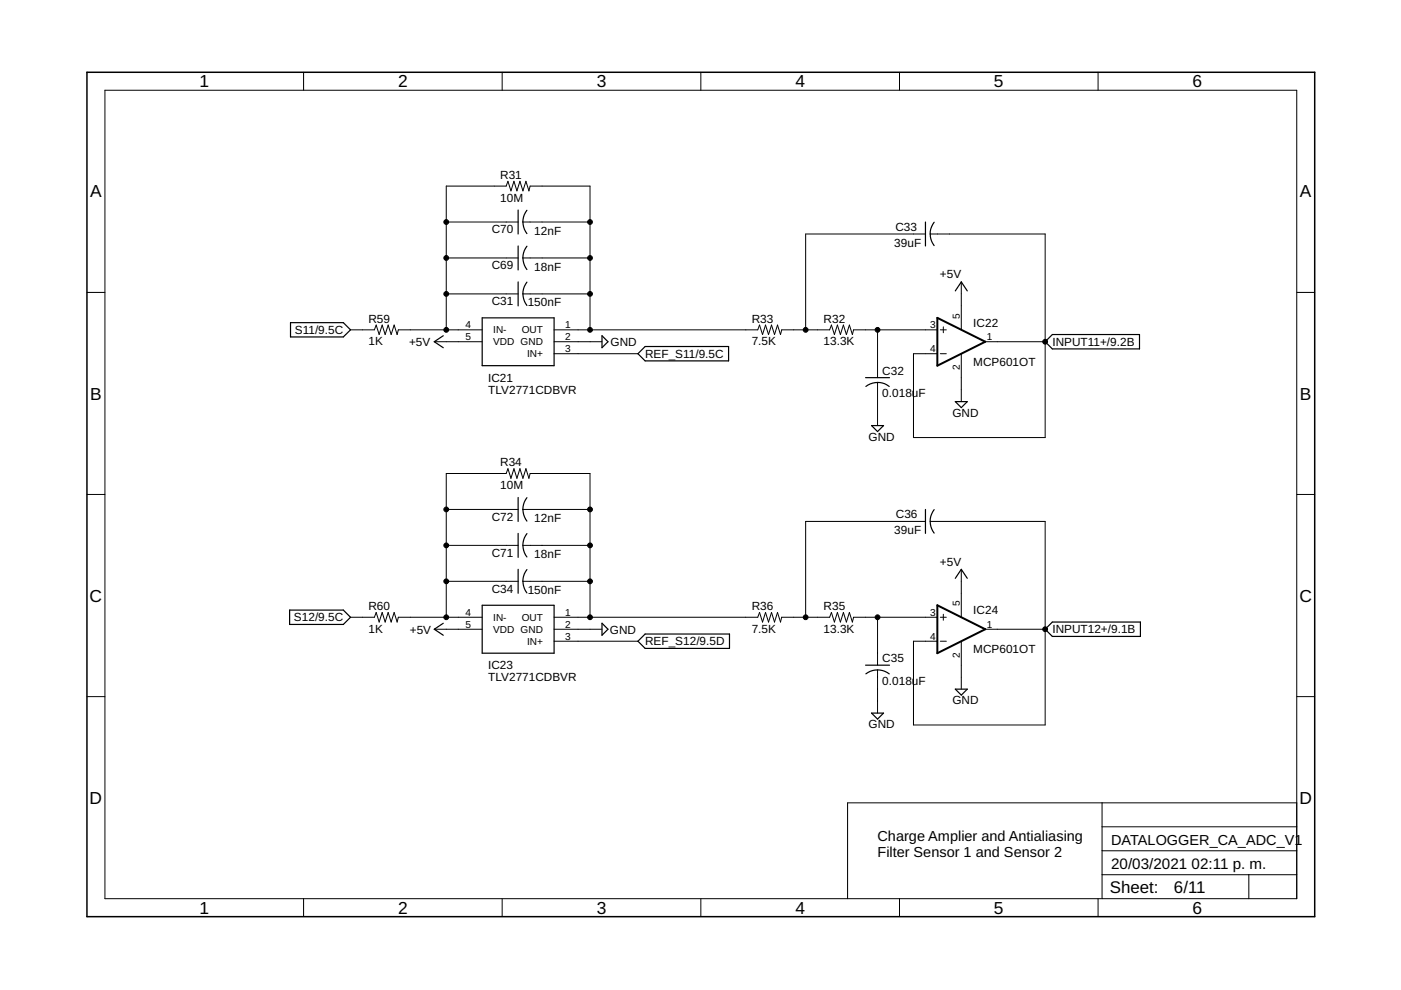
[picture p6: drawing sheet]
<svg xmlns="http://www.w3.org/2000/svg" width="297mm" height="210mm" viewBox="0 0 297 210" stroke-linecap="round" stroke-linejoin="round" font-family="sans-serif">
<g fill="none" stroke="#000" stroke-width=".25">
<path d="M109.9 44.5v5.1M109.9 52.2v5M109.9 59.8v5.1M110.9 54.7l.3 1.5 .5 .9M110.9 47.1l.3 1.5 .5 .9M111.7 59.8l-.5 .9-.4 1.6M111.7 52.2l-.5 .9-.4 1.6M111.7 44.6l-.5 .9-.4 1.6M196.2 47.1v5.1M198.1 47.1a4 4 0 0 0 0 5M61.6 68.4h11.2l1.5 1.5-1.5 1.5h-11.2zM94 71.2l-1.9 1.3 1.9 1.2"/>
<path d="M102.2 67.4h15.3v10.1h-15.3zM110.9 62.3l.3 1.6 .5 .9M127.6 71.2l1.3 1.3-1.3 1.2zM135.3 75l1.5-1.5h17.7v3h-17.7zM202.5 61.7l1.3-1.9 1.3 1.9M221.6 72.5l1.5-1.6h18.5v3.1h-18.5zM183.5 80.1h5.1M183.6 81.9a4 4 0 0 1 4.9 0M184.8 90.2h2.5l-1.2 1.3zM202.5 85.2h2.6l-1.3 1.2zM109.9 105.5v5.1M109.9 113.1v5.1"/>
<path d="M110.9 115.6l.3 1.6 .5 .9M110.9 108l.1 1.1 .7 1.4M111.7 113.1l-.5 1-.4 1.5M111.7 105.5l-.5 .9-.4 1.6M196.2 108v5.1M198.1 108.1a4.1 4.1 0 0 0 0 4.9M61.4 129.3h11.4l1.5 1.6-1.5 1.5h-11.4zM94 132.1l-1.9 1.3 1.9 1.3M102.2 128.3h15.3v10.2h-15.3zM109.9 120.7v5.1M110.9 123.3l.3 1.5 .5 .9M111.7 120.8l-.5 .9-.4 1.6"/>
<path d="M127.6 132.1l1.3 1.3-1.3 1.3zM135.3 136l1.5-1.6h17.9v3.1h-17.9zM202.5 122.6l1.3-1.9 1.3 1.9M221.6 133.4l1.5-1.5h18.7v3h-18.7zM183.5 141h5.1M183.6 142.9a4 4 0 0 1 4.9 0M184.8 151.2h2.5l-1.2 1.3zM202.5 146.1h2.6l-1.3 1.3z"/>
</g>
<g fill="none" stroke="#000" stroke-width=".21">
<path d="M22.2 19.1h252.7v171.4h-252.7zM64.4 15.3v3.8M106.5 15.3v3.8M148.6 15.3v3.8M190.7 15.3v3.8M232.8 15.3v3.8M94.6 54.7h15.3M94.6 47.1h15.3M110.9 54.7h14.2M110.9 47.1h14.2M196.2 49.6h-25.4v20.3M197.2 49.6h24.4v43.2h-27.9v-17.8h5"/>
<path d="M203.8 59.8v10.1M18.4 62h3.8M74.3 69.9h5.1l.4-1 .6 2 .6-2 .7 2 .6-2 .6 2 .7-2 .6 2 .3-1h17.7M92.1 72.5h10.1M94.6 62.3h15.3M94.6 69.9v-30.4h12.7l.4-1.1 .6 2.1 .7-2.1 .6 2.1 .6-2.1 .7 2.1 .6-2.1 .6 2.1 .3-1h12.7v30.4M110.9 62.3h14.2M117.5 69.9h43.2l.3-1 .7 2 .6-2 .6 2 .7-2 .6 2 .6-2 .7 2 .2-1h10.2l.4-1 .6 2 .6-2 .7 2 .6-2 .7 2 .6-2 .6 2 .3-1h17.7M117.5 72.5h10.1M117.5 75h17.8M186.1 69.9v10.2M199.4 69.9h1.2"/>
<path d="M199.4 75h1.2M200 69.3v1.2M203.8 75v10.2M208.9 72.5h12.7M274.9 62h3.8M186.1 81.1v9.1M18.4 104.8h3.8M94.6 115.6h15.3M94.6 108h15.3M110.9 115.6h14.2M110.9 108h14.2M196.2 110.6h-25.4v20.3"/>
<path d="M197.2 110.6h24.4v43.1h-27.9v-17.7h5M274.9 104.8h3.8M74.3 130.9h5.1l.4-1 .6 2 .6-2 .7 2 .6-2 .6 2 .7-2 .6 2 .3-1h17.7M92.1 133.4h10.1M94.6 123.3h15.3M94.6 130.9v-30.5h12.7l.4-1 .6 2 .7-2 .6 2 .6-2 .7 2 .6-2 .6 2 .3-1h12.7v30.5M110.9 123.3h14.2M117.5 130.9h43.2l.3-1 .7 2 .6-2 .6 2 .7-2 .6 2 .6-2 .7 2 .2-1h10.2l.4-1 .6 2 .6-2 .7 2 .6-2 .7 2 .6-2 .6 2 .3-1h17.7M117.5 133.4h10.1M117.5 136h17.8M186.1 130.9v10.1M199.4 130.9h1.2"/>
<path d="M199.4 136h1.2M200 130.2v1.3M203.8 120.7v10.2M203.8 136v10.1M208.9 133.4h12.7M18.4 147.7h3.8M186.1 142v9.2M274.9 147.7h3.8M233.7 170.2v20.3M233.7 175.3h41.2M274.9 170.2h-95.2v20.3M64.4 190.5v3.9"/>
<path d="M106.5 190.5v3.9M148.6 190.5v3.9M190.7 190.5v3.9M232.8 190.5v3.9M233.7 185.5h41.2M233.7 180.4h41.2M264.8 185.5v5"/>
</g>
<path d="M18.4 15.3h260.3v179.1h-260.3z" fill="none" stroke="#000" stroke-width=".32"/>
<path d="M198.7 67.4l10.2 5.1-10.2 5zM198.7 128.3l10.2 5.1-10.2 5.1z" fill="none" stroke="#000" stroke-width=".42"/>
<g fill="#000" stroke="#000" stroke-width=".21">
<circle cx="94.6" cy="54.7" r=".51"/>
<circle cx="94.6" cy="47.1" r=".51"/>
<circle cx="125.1" cy="47.1" r=".51"/>
<circle cx="125.1" cy="54.7" r=".51"/>
<circle cx="94.6" cy="69.9" r=".51"/>
<circle cx="94.6" cy="62.3" r=".51"/>
<circle cx="125.1" cy="62.3" r=".51"/>
<circle cx="125.1" cy="69.9" r=".51"/>
<circle cx="170.8" cy="69.9" r=".51"/>
<circle cx="186.1" cy="69.9" r=".51"/>
<circle cx="221.6" cy="72.5" r=".51"/>
<circle cx="94.6" cy="115.6" r=".51"/>
<circle cx="94.6" cy="108" r=".51"/>
<circle cx="125.1" cy="115.6" r=".51"/>
<circle cx="125.1" cy="108" r=".51"/>
<circle cx="94.6" cy="130.9" r=".51"/>
<circle cx="94.6" cy="123.3" r=".51"/>
<circle cx="125.1" cy="130.9" r=".51"/>
<circle cx="125.1" cy="123.3" r=".51"/>
<circle cx="170.8" cy="130.9" r=".51"/>
<circle cx="186.1" cy="130.9" r=".51"/>
<circle cx="221.6" cy="133.4" r=".51"/>
</g>
<g font-size="3.7">
<text x="42.3" y="18.5">1</text>
<text x="84.4" y="18.5">2</text>
<text x="126.5" y="18.5">3</text>
<text x="168.6" y="18.5">4</text>
<text x="210.7" y="18.5">5</text>
<text x="252.9" y="18.5">6</text>
<text x="19.1" y="41.9">A</text>
<text x="275.6" y="41.9">A</text>
<text x="19.1" y="84.7">B</text>
<text x="275.6" y="84.7">B</text>
<text x="19" y="127.6">C</text>
<text x="275.5" y="127.6">C</text>
<text x="19" y="170.4">D</text>
<text x="275.5" y="170.4">D</text>
<text x="42.3" y="193.7">1</text>
<text x="84.4" y="193.7">2</text>
<text x="126.5" y="193.7">3</text>
<text x="168.6" y="193.7">4</text>
<text x="210.7" y="193.7">5</text>
<text x="252.9" y="193.7">6</text>
</g>
<g font-size="3.6">
<text x="235.3" y="189.4">Sheet:</text>
<text x="248.9" y="189.3">6/11</text>
</g>
<g font-size="3.2">
<text x="235.6" y="184.2">20/03/2021</text>
<text x="252.6" y="184.2">02:11 p. m.</text>
</g>
<g font-size="3.1">
<text x="186" y="178.4">Charge Amplier and Antialiasing</text>
<text x="235.6" y="179.1">DATALOGGER_CA_ADC_V1</text>
<text x="186" y="181.7">Filter Sensor 1 and Sensor 2</text>
</g>
<g font-size="2.5">
<text x="106.1" y="38">R31</text>
<text x="106.1" y="42.8">10M</text>
<text x="104.3" y="49.5">C70</text>
<text x="113.3" y="49.7">12nF</text>
<text x="189.6" y="52.3">39uF</text>
<text x="189.8" y="48.9">C33</text>
<text x="104.3" y="57.1">C69</text>
<text x="113.3" y="57.4">18nF</text>
<text x="199.3" y="59">+5V</text>
<text x="104.3" y="64.7">C31</text>
<text x="111.9" y="65">150nF</text>
<text x="62.5" y="70.8">S11/9.5C</text>
<text x="78.1" y="68.4">R59</text>
<text x="159.4" y="68.4">R33</text>
<text x="174.6" y="68.4">R32</text>
<text x="206.4" y="69.3">IC22</text>
<text x="78.1" y="73.2">1K</text>
<text x="86.7" y="73.3">+5V</text>
<text x="129.5" y="73.4">GND</text>
<text x="136.8" y="75.9">REF_S11/9.5C</text>
<text x="159.4" y="73.2">7.5K</text>
<text x="174.6" y="73.2">13.3K</text>
<text x="206.4" y="77.5">MCP601OT</text>
<text x="223.1" y="73.4">INPUT11+/9.2B</text>
<text x="103.5" y="83.5">TLV2771CDBVR</text>
<text x="103.5" y="81">IC21</text>
<text x="187.1" y="79.4">C32</text>
<text x="187.1" y="84.3">0.018uF</text>
<text x="201.9" y="88.3">GND</text>
<text x="184.1" y="93.4">GND</text>
<text x="106.1" y="98.9">R34</text>
<text x="106.1" y="103.7">10M</text>
<text x="104.3" y="110.4">C72</text>
<text x="113.3" y="110.7">12nF</text>
<text x="189.6" y="113.2">39uF</text>
<text x="189.9" y="109.8">C36</text>
<text x="104.3" y="118">C71</text>
<text x="113.3" y="118.3">18nF</text>
<text x="199.3" y="119.9">+5V</text>
<text x="104.3" y="125.7">C34</text>
<text x="111.9" y="125.9">150nF</text>
<text x="62.3" y="131.8">S12/9.5C</text>
<text x="78.1" y="129.4">R60</text>
<text x="159.4" y="129.4">R36</text>
<text x="174.6" y="129.4">R35</text>
<text x="206.4" y="130.2">IC24</text>
<text x="78.1" y="134.2">1K</text>
<text x="86.9" y="134.3">+5V</text>
<text x="129.3" y="134.4">GND</text>
<text x="136.8" y="136.8">REF_S12/9.5D</text>
<text x="159.4" y="134.2">7.5K</text>
<text x="174.6" y="134.2">13.3K</text>
<text x="223.1" y="134.3">INPUT12+/9.1B</text>
<text x="103.5" y="141.9">IC23</text>
<text x="187.1" y="140.4">C35</text>
<text x="206.4" y="138.5">MCP601OT</text>
<text x="103.5" y="144.5">TLV2771CDBVR</text>
<text x="187.1" y="145.2">0.018uF</text>
<text x="201.9" y="149.3">GND</text>
<text x="184.1" y="154.4">GND</text>
</g>
<g font-size="2.1">
<text x="98.7" y="69.6">4</text>
<text x="104.6" y="70.7">IN-</text>
<text x="110.6" y="70.7">OUT</text>
<text x="119.8" y="69.6">1</text>
<text x="197.2" y="69.6">3</text>
<text x="203.5" y="67.6" transform="rotate(-90 203.5 67.6)">5</text>
<text x="98.7" y="72.1">5</text>
<text x="104.6" y="73.2">VDD GND</text>
<text x="111.8" y="75.8">IN+</text>
<text x="119.8" y="72.1">2</text>
<text x="119.8" y="74.6">3</text>
<text x="197.2" y="74.6">4</text>
<text x="209.3" y="72.1">1</text>
<text x="203.5" y="78.5" transform="rotate(-90 203.5 78.5)">2</text>
<text x="98.7" y="130.5">4</text>
<text x="104.6" y="131.6">IN-</text>
<text x="110.6" y="131.6">OUT</text>
<text x="119.8" y="130.5">1</text>
<text x="197.2" y="130.5">3</text>
<text x="203.5" y="128.5" transform="rotate(-90 203.5 128.5)">5</text>
<text x="98.7" y="133.1">5</text>
<text x="104.6" y="134.2">VDD GND</text>
<text x="111.8" y="136.7">IN+</text>
<text x="119.8" y="133.1">2</text>
<text x="119.8" y="135.6">3</text>
<text x="197.2" y="135.6">4</text>
<text x="209.3" y="133.1">1</text>
<text x="203.5" y="139.5" transform="rotate(-90 203.5 139.5)">2</text>
</g>
</svg>
